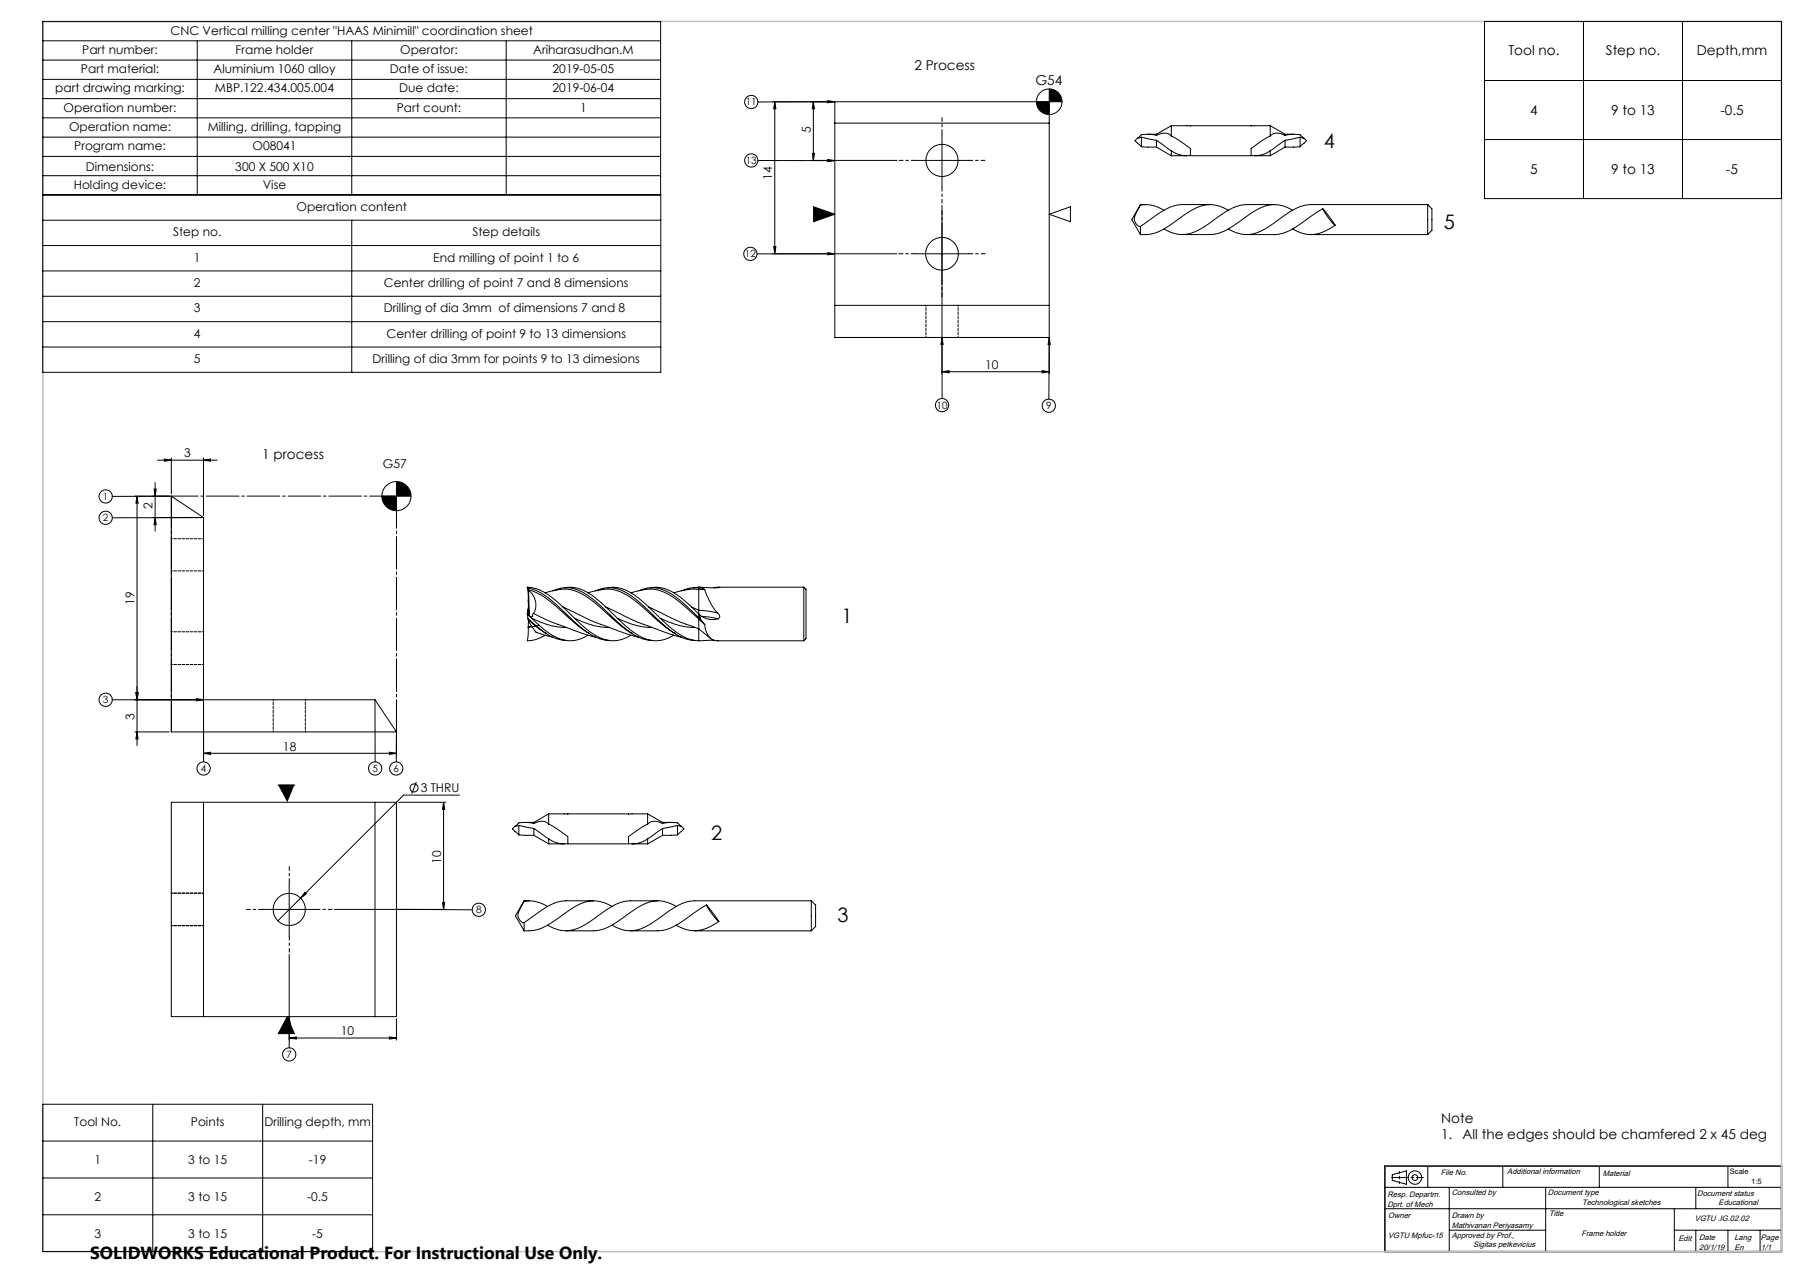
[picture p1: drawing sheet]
<svg xmlns="http://www.w3.org/2000/svg" width="841mm" height="594mm" viewBox="0 0 841 594" stroke-linecap="round" stroke-linejoin="round" font-family="sans-serif">
<g fill="none" stroke="#000" stroke-width=".47">
<path d="M20 10h288v164h-288zM20 19h288M92 19v72M164 19v72M236 19v72M692 10h139v83h-139zM739 10v83M785 10v83M20 28h288M20 37h288M692 38h139M20 46h288"/>
<path d="M20 55h288M360 47h28M361 47v71M361 47l1 4h-1zM379 47v28M379 47l1 4h-1zM386 47h3l-3 1zM389 47l-35 1M389 47v110h100M389 57h100M489 41v116M495 47h-106"/>
<path d="M546 59v4M546 59h46M546 59l-7 4M592 59v4M592 59l7 4M20 64h288M20 73h288M354 75h35M378 75h40M379 72h1l-1 3zM386 74l3 1h-3zM427 75h25"/>
<path d="M439 62v25M531 64l-2 2 3 2M532 64l7 1M532 68l7 1M532 64v4M535 63h4M539 65l7 5M539 63h-7l-1 1h1M539 63l5-1 2 1M539 63h.1M539 65v4M539 69l7 4"/>
<path d="M546 63l6 4a4 4 0 0 1 3 4v2M546 70l4 2 5 1M546 70v3M546 73h8M555 73h29M585 73h7M592 70l-3 2-5 1M592 63l-5 4a4 4 0 0 0-3 4v2M592 70v3M599 63h7l2 1h-2M599 65l-7 5M599 63l-4-1-3 1"/>
<path d="M599 63h.1M599 65v4M599 69l-7 4M599 63h4M606 64l-7 1M606 68l-7 1M606 64v4M608 64l1 2-3 2M692 65h139M20 91h288M20 82h288M379 96l10 4-10 3z"/>
<path d="M439 96v90M489 100l10-4v7zM532 96a9 9 0 0 0-3 7l2 2 1 1M532 96h5l6 2M532 95v1M532 95h2M532 95l-4 7 4 7M564 95h-13a31 31 0 0 0-17 9l-2 2M573 98a16 16 0 0 0-19 1 41 41 0 0 1-19 10h-3M594 95h-13a32 32 0 0 0-17 9 17 17 0 0 1-20 3h-1M603 98a16 16 0 0 0-20 2 33 33 0 0 1-19 9h-13M617 97l-3 2a41 41 0 0 1-19 10h-14"/>
<path d="M617 97l2 4 4 4M617 97l6 8M666 95h-55a31 31 0 0 0-17 9 17 17 0 0 1-21 3M666 95v14M666 95l2 2v10l-2 2M20 103h288M20 115h288M164 103v71M361 115h1l-1 3zM386 118h3l-3 1zM418 118h-65M427 118h25"/>
<path d="M532 106v3M611 109h55M623 105a16 16 0 0 1-20 2M20 126h288M20 138h288M20 150h288M389 142h100M439 157l1 4h-1zM489 157l1 4h-1zM489 158v16M489 157v29M20 162h288"/>
<path d="M439 173h4v1zM439 173h50M486 173h3l-3 1zM74 215h27M77 214l3 1h-3zM80 214v16M95 215l3-1v1zM95 214v27M64 232v3h-1zM64 232v116M72 228h1l-1 4zM72 225v23"/>
<path d="M79 232h-16M80 232h-28M80 232v110h105M80 232l15 10M178 232h14M185 225v13M72 242l1 3h-1zM95 242h-43M95 242v85M246 274a27 27 0 0 1 18 11 43 43 0 0 0 20 14 15 15 0 0 0 10-3M246 274l1 11M246 274h.1"/>
<path d="M246 274a43 43 0 0 1 20 14 31 31 0 0 0 18 11M246 274v1M246 275a50 50 0 0 1 20 14l8 6M246 275l1 1M247 276a8 8 0 0 1 2 10M247 276v12M254 277a22 22 0 0 1 24 5l10 9 6 4M258 276a16 16 0 0 1 18 3l6 5a45 45 0 0 0 20 15h2M264 274h.1M264 274a19 19 0 0 1 16 7l4 4a43 43 0 0 0 20 14 15 15 0 0 0 10-3M274 277a21 21 0 0 1 24 5l10 9 6 4M278 276a16 16 0 0 1 18 3l6 5a45 45 0 0 0 20 15h2"/>
<path d="M284 274h.1M284 274a19 19 0 0 1 16 7l4 4a43 43 0 0 0 20 14h2M294 277a21 21 0 0 1 24 5l8 7M298 276a16 16 0 0 1 18 3l11 10M304 274h.1M304 274a19 19 0 0 1 16 7l6 6M324 274h.1M326 275h-5l-7 2M326 275v10M326 274h-2M326 274h1M326 274h10h-1"/>
<path d="M326 274v1M327 274h-1a14 14 0 0 0-8 2M327 274l2 1M329 275h-3M329 275l2 6 4 5M335 274h-2M335 274h-1M335 274h40M375 274l1 1v23l-1 1M375 274v25M246 287a39 39 0 0 0 18 12 15 15 0 0 0 10-3M246 287v2"/>
<path d="M246 289a30 30 0 0 0 18 10M246 289h.1M246 293v6l4-1 4-2M246 289l2 3a7 7 0 0 0 6 4l4 1M246 289l8 6M246 293h.1M246 283v4M246 290v3M247 285h-1v2M247 285v2M247 286l-1 1M248 288l10 4 6 1"/>
<path d="M248 292l-2 1M249 286l8 4 21 7M249 286l-1 2h-1M251 292l-5 1M254 295h.1M263 283l14 7 21 7M264 299h.1M268 288l9 4 7 1M274 295h.1M283 283l14 7 21 7M284 299h.1M288 288l9 4 7 1"/>
<path d="M294 295h.1M303 283l14 7 9 3M304 299h.1M308 288l9 4 7 1M314 295h.1M323 283l3 2M324 299h.1M326 293l6 5M326 287l4 2h5M326 285l9 1M326 285v2M326 287l1 2"/>
<path d="M326 293v6M326 289l3 2M326 289v4M326 287v2M327 289l2 2M327 288l8 1M329 291a7 7 0 0 0 6 8h40M333 299h-7M335 286l1 1-1 2M63 323h1v4zM92 326l3 1h-3zM95 327v28"/>
<path d="M95 328v25M175 327v28M175 327h-123M175 327l10 15M63 342h16M64 342v3h-1zM95 352l3-1v1zM95 352h90M182 351l3 1h-3zM185 342v13M185 343v10M80 374h105v100h-105z"/>
<path d="M95 374v100M130 366h7M175 374v100M186 374h22M194 365l-2 5M207 374v4h-1zM207 374v50M214 371h-26l-58 59M256 380v5M256 380h9M256 380l-7 4M265 380h.1"/>
<path d="M265 380h28M293 380h.1M302 380v5M302 380h-9M302 380l7 4M240 386l-1 1 3 3M242 385l7 2M242 390h7M242 385v5M245 384h4M249 387l7 4M249 384h-2a6 6 0 0 0-7 1h2"/>
<path d="M249 384l4-1 3 2M249 384h.1M249 387v3M249 390l7 4M256 385l6 3a4 4 0 0 1 3 5v1h28v-1a4 4 0 0 1 3-5l6-3M256 391a12 12 0 0 0 9 3M256 391v3M256 394h7M295 394h7M302 391a12 12 0 0 1-9 3M302 391v3M309 384h2a6 6 0 0 1 7 1h-2"/>
<path d="M309 387l-7 4M309 384l-4-1-3 2M309 384h.1M309 387v3M309 390l-7 4M309 384h4M316 385l-7 2M316 390h-7M316 385v5M318 386l1 1-3 3M135 412v25M142 416l1 1-3 2z"/>
<path d="M122 424h25M156 424h52M185 424l35 1M206 421h1v3zM244 421a9 9 0 0 0-2 7l1 2h1M244 421h5l6 2M244 420v1M244 430v4M244 434h3M244 420h3M244 420l-4 7 4 7M264 434h13"/>
<path d="M277 420h-13a31 31 0 0 0-17 9l-3 1M285 423a16 16 0 0 0-19 1l-2 2a31 31 0 0 1-17 8M294 434h13M307 420h-13a31 31 0 0 0-17 9 17 17 0 0 1-22 3M315 423a16 16 0 0 0-20 2 41 41 0 0 1-17 9h-1M324 434h54M330 422l-6 4a31 31 0 0 1-17 8M330 422l2 5 3 3M330 422l5 8M335 430a16 16 0 0 1-20 2M378 420h-54a31 31 0 0 0-17 9 17 17 0 0 1-22 3M378 420v14"/>
<path d="M378 420l2 2v10l-2 2M135 445v40M134 474l3 8h-7zM135 474v15M135 474v4h-1zM185 475v10M135 484h3v1zM135 484h50M182 484h3l-3 1zM20 515h154v69h-154zM71 515v69M123 515v69"/>
<path d="M20 532h154M20 550h154M646 554h185M649 548l7-2v7l-7-2zM666 544v10M676 554v30M701 544v10M721 554v30M746 544v10M791 554v10M806 544v10M20 567h154"/>
<path d="M646 564h185M676 574h45M781 564v20M781 574h50M791 574v10M806 574v10M821 574v10"/>
<circle cx="350" cy="48" r="3"/>
<circle cx="489" cy="47" r="6"/>
<circle cx="350" cy="75" r="3"/>
<circle cx="439" cy="75" r="7"/>
<circle cx="350" cy="118" r="3"/>
<circle cx="439" cy="118" r="8"/>
<circle cx="439" cy="189" r="3"/>
<circle cx="489" cy="189" r="3"/>
<circle cx="49" cy="232" r="3"/>
<circle cx="185" cy="232" r="7"/>
<circle cx="49" cy="242" r="3"/>
<circle cx="49" cy="327" r="3"/>
<circle cx="95" cy="359" r="3"/>
<circle cx="175" cy="359" r="3"/>
<circle cx="185" cy="359" r="3"/>
<circle cx="193" cy="368" r="1.9"/>
<circle cx="135" cy="424" r="7"/>
<circle cx="223" cy="425" r="3"/>
<circle cx="135" cy="492" r="3"/>
<circle cx="660" cy="549" r="3"/>
<circle cx="660" cy="549" r="1.3"/>
</g>
<path d="M649 549h15" fill="none" stroke="#000" stroke-width=".47" stroke-dasharray="15.2 1.3 1.3 1.3" stroke-dashoffset="7.4"/>
<path d="M653 552v-5" fill="none" stroke="#000" stroke-width=".47" stroke-dasharray="15.2 1.3 1.3 1.3" stroke-dashoffset="14.3"/>
<path d="M646 544h185v40h-185z" fill="none" stroke="#000" stroke-width=".7"/>
<path d="M646 544h185" fill="none" stroke="#808080" stroke-width=".47"/>
<g fill="#000">
<path d="M379 96v7l10-3zM489 41v6h6v-2l-1-2-2-1zM483 47l1 3 1 2 2 1h2v-6z" fill-rule="evenodd"/>
<path d="M185 225v7h7l-1-3-1-2-3-2zM178 232l1 2 1 2 3 2h2v-6z" fill-rule="evenodd"/>
<path d="M130 366l4 8 3-8zM134 474l-4 8h7z" fill-rule="evenodd"/>
</g>
<path d="M185 231v110M80 341v-110" fill="none" stroke="#000" stroke-width=".47" stroke-dasharray="15.2 1.3 1.3 1.3" stroke-dashoffset=".2"/>
<path d="M80 231h105" fill="none" stroke="#000" stroke-width=".47" stroke-dasharray="15.2 1.3 1.3 1.3" stroke-dashoffset="2.7"/>
<path d="M20 10h811v574h-811z" fill="none" stroke="#c0c0c0" stroke-width=".7"/>
<g fill="#000">
<path d="M361 47l1 4h-1zM361 115h1l-1 3z"/>
<path d="M379 72h1l-1 3zM379 47l1 4h-1z"/>
<path d="M489 157l1 4h-1zM386 47h3l-3 1zM386 74l3 1h-3zM439 157l1 4h-1zM386 118h3l-3 1z"/>
<path d="M486 173h3l-3 1zM439 173h4v1z"/>
<path d="M95 215l3-1v1zM77 214l3 1h-3z"/>
<path d="M64 232v3h-1zM63 323h1v4z"/>
<path d="M72 242l1 3h-1zM72 228h1l-1 4z"/>
<path d="M63 323h1v4zM64 342v3h-1z"/>
<path d="M92 326l3 1h-3zM135 474v4h-1z"/>
<path d="M182 351l3 1h-3zM95 352l3-1v1z"/>
<path d="M206 421h1v3zM207 374v4h-1z"/>
<path d="M135 484h3v1zM182 484h3l-3 1zM142 416l-2 3 3-2z"/>
</g>
<path d="M427 75h-8M439 62v-7M452 75h7M439 87v8M135 412v-8M122 424h-7M135 437v7M147 424h8" fill="none" stroke="#000" stroke-width=".47" stroke-dasharray="15.2 1.3 1.3 1.3" stroke-dashoffset="13.4"/>
<path d="M427 118h-8M439 106v-8M452 118h8M439 131v8" fill="none" stroke="#000" stroke-width=".47" stroke-dasharray="15.2 1.3 1.3 1.3" stroke-dashoffset="13.3"/>
<path d="M432 142v15M447 157v-15M95 251h-15M80 266h15M95 295h-15M80 310h15M127 326v15M142 341v-15M95 417h-15M80 432h15" fill="none" stroke="#000" stroke-width=".47" stroke-dasharray="1.3 .6" stroke-dashoffset=".8"/>
<g font-size="9.3">
<text x="618" y="69">4</text>
<text x="673" y="107">5</text>
<text x="392" y="291">1</text>
<text x="332" y="392">2</text>
<text x="391" y="430">3</text>
</g>
<text font-size="8.2" x="42" y="587">SOLIDWORKS Educational Product. For Instructional Use Only.</text>
<g font-size="6.3">
<text x="704" y="26">Tool no.</text>
<text x="749" y="26">Step no.</text>
<text x="791" y="26">Depth,mm</text>
<text x="427" y="33">2 Process</text>
<text x="483" y="40">G54</text>
<text x="714" y="54">4</text>
<text x="752" y="54">9 to 13</text>
<text x="802" y="54">-0.5</text>
<text x="714" y="81">5</text>
<text x="752" y="81">9 to 13</text>
<text x="805" y="81">-5</text>
<text x="122" y="214">1 process</text>
<text x="672" y="524">Note</text>
<text x="672" y="531">1.</text>
<text x="682" y="531">All the edges should be chamfered 2 x 45 deg</text>
</g>
<g font-size="5.6">
<text x="80" y="16">CNC Vertical milling center &quot;HAAS Minimill&quot; coordination sheet</text>
<text x="38" y="25">Part number:</text>
<text x="110" y="25">Frame holder</text>
<text x="187" y="25">Operator:</text>
<text x="249" y="25">Ariharasudhan.M</text>
<text x="38" y="34">Part material:</text>
<text x="100" y="34">Aluminium 1060 alloy</text>
<text x="182" y="34">Date of issue:</text>
<text x="258" y="34">2019-05-05</text>
<text x="26" y="43">part drawing marking:</text>
<text x="100" y="43">MBP.122.434.005.004</text>
<text x="186" y="43">Due date:</text>
<text x="258" y="43">2019-06-04</text>
<text x="30" y="52">Operation number:</text>
<text x="185" y="52">Part count:</text>
<text x="271" y="52">1</text>
<text x="32" y="61">Operation name:</text>
<text x="97" y="61">Milling, drilling, tapping</text>
<text x="378" y="62" transform="rotate(-90 378 62)">5</text>
<text x="35" y="70">Program name:</text>
<text x="118" y="70">O08041</text>
<text x="40" y="80">Dimensions:</text>
<text x="110" y="80">300 X 500 X10</text>
<text x="360" y="84" transform="rotate(-90 360 84)">14</text>
<text x="34" y="88">Holding device:</text>
<text x="123" y="88">Vise</text>
<text x="138" y="98">Operation content</text>
<text x="81" y="110">Step no.</text>
<text x="220" y="110">Step details</text>
<text x="90" y="122">1</text>
<text x="202" y="122">End milling of point 1 to 6</text>
<text x="90" y="134">2</text>
<text x="179" y="134">Center drilling of point 7 and 8 dimensions</text>
<text x="90" y="146">3</text>
<text x="179" y="146">Drilling of dia 3mm of dimensions 7 and 8</text>
<text x="90" y="158">4</text>
<text x="180" y="158">Center drilling of point 9 to 13 dimensions</text>
<text x="90" y="169">5</text>
<text x="174" y="169">Drilling of dia 3mm for points 9 to 13 dimesions</text>
<text x="459" y="172">10</text>
<text x="86" y="213">3</text>
<text x="179" y="218">G57</text>
<text x="71" y="238" transform="rotate(-90 71 238)">2</text>
<text x="63" y="282" transform="rotate(-90 63 282)">19</text>
<text x="63" y="336" transform="rotate(-90 63 336)">3</text>
<text x="132" y="350">18</text>
<text x="196" y="370">3 THRU</text>
<text x="206" y="403" transform="rotate(-90 206 403)">10</text>
<text x="159" y="483">10</text>
<text x="35" y="525">Tool No.</text>
<text x="89" y="525">Points</text>
<text x="123" y="525">Drilling depth, mm</text>
<text x="44" y="543">1</text>
<text x="88" y="543">3 to 15</text>
<text x="144" y="543">-19</text>
<text x="44" y="560">2</text>
<text x="88" y="560">3 to 15</text>
<text x="143" y="560">-0.5</text>
<text x="44" y="578">3</text>
<text x="88" y="578">3 to 15</text>
<text x="146" y="578">-5</text>
</g>
<g font-size="4.7">
<text x="348" y="49">11</text>
<text x="348" y="76">13</text>
<text x="347" y="120">12</text>
<text x="437" y="191">10</text>
<text x="488" y="191">9</text>
<text x="48" y="233">1</text>
<text x="48" y="243">2</text>
<text x="48" y="328">3</text>
<text x="94" y="360">4</text>
<text x="174" y="360">5</text>
<text x="184" y="360">6</text>
<text x="222" y="426">8</text>
<text x="134" y="494">7</text>
</g>
<g font-size="3.7">
<text x="672" y="548">File No.</text>
<text x="703" y="548">Additional information</text>
<text x="748" y="549">Material</text>
<text x="677" y="558">Consulted by</text>
<text x="722" y="558">Document type</text>
<text x="792" y="558">Document status</text>
<text x="647" y="559">Resp. Departm.</text>
<text x="647" y="563">Dprt. of Mech</text>
<text x="738" y="562">Technological sketches</text>
<text x="802" y="562">Educational</text>
<text x="648" y="568">Owner</text>
<text x="677" y="568">Drawn by</text>
<text x="723" y="567">Title</text>
<text x="790" y="570">VGTU .IG.02.02</text>
<text x="677" y="573">Mathivanan Periyasamy</text>
<text x="648" y="578">VGTU Mpfuc-15</text>
<text x="677" y="577">Approved by Prof.,</text>
<text x="738" y="577">Frame holder</text>
<text x="783" y="579">Edit</text>
<text x="793" y="579">Date</text>
<text x="809" y="579">Lang</text>
<text x="821" y="579">Page</text>
<text x="687" y="582">Sigitas petkevicius</text>
<text x="793" y="583">20/1/19</text>
<text x="809" y="583">En</text>
<text x="821" y="583">1/1</text>
</g>
<g font-size="3.5">
<text x="807" y="548">Scale</text>
<text x="817" y="552">1:5</text>
</g>
</svg>
